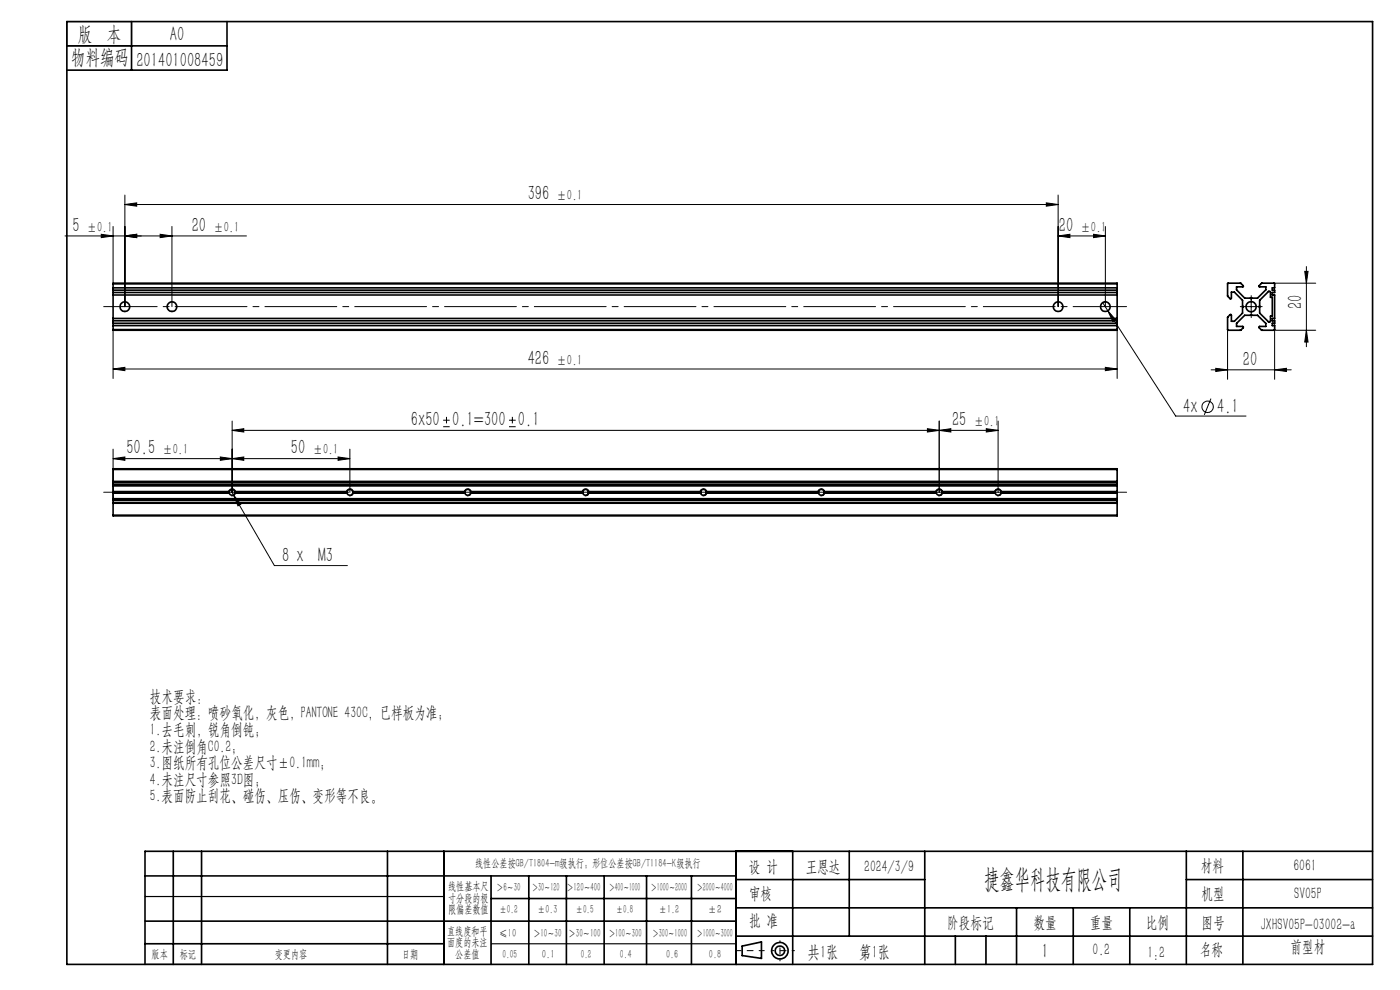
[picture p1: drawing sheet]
<svg xmlns="http://www.w3.org/2000/svg" width="297mm" height="210mm" viewBox="0 0 297 210" stroke-linecap="round" stroke-linejoin="round" font-family="sans-serif">
<g fill="none" stroke="#000" stroke-width=".21">
<path d="M13.8 50.1h38.5M21.5 49.7l2.5 .4-2.5 .3zM24 48v12.1M26.5 50.1l2.5-.4v.7zM26.5 43.4l2.5-.4v.7zM26.5 41.4v23.6M26.5 43.4h198M34 49.7l2.5 .4-2.5 .3zM36.5 48v17M222 43l2.5 .4-2.5 .3zM224.5 50.1l2.5-.4v.7zM224.5 50.1h10"/>
<path d="M224.5 41.4v23.6M232 49.7l2.5 .4-2.5 .3zM234.5 48v17M276.8 57.6h.7l-.4 2.5zM277.1 56.5v17M24 78.3l2.5-.4v.7zM24 70.1v10.2M24 78.3h213M233.9 64.2l1.1 1.7M234.5 77.9l2.5 .4-2.5 .3zM235 65.9l1.7 1.9-.6 .4zM235 65.9l14.4 22.4h14.9"/>
<path d="M237 70.1v10.2M256.9 78.4h17M257.9 78.1l2.5 .3-2.5 .4zM260.4 69.9v10.6M264.2 65h2.5M265.4 63.8v2.5M270.3 70.1h8.8M270.3 60.1h8.8M270.4 78.4l2.5-.3v.7zM270.4 67.5v13M277.1 70.1l.4 2.5h-.7zM24 97.3l2.5-.4v.7z"/>
<path d="M24 95.3v10.8M24 97.3h50.2M46.7 96.9l2.5 .4-2.5 .3zM49.2 97.3l2.5-.4v.7zM49.2 91.3l2.5-.4v.7zM49.2 89.3v15.1M71.7 96.9l2.5 .4-2.5 .3zM74.2 95.3v9.1M94 90.5h1.4M94 89.1h1.4M94.7 88.4v1.4M108 90.5h1.4"/>
<path d="M108 89.1h1.4M108.7 88.4v1.4M196.7 90.9l2.5 .4-2.5 .3zM199.2 91.3l2.5-.4v.7zM199.2 89.3v15.1M209.2 90.9l2.5 .4-2.5 .3zM211.7 91.3h-162.5M211.7 89.3v15.1M256.9 84.6l-1.4 3.4M48.5 104.6a.75 .75 0 0 1 .7-.9 .75 .75 0 0 1 .8 .8 .75 .75 0 0 1-1 .7M48.9 103.9l.6 1.1M49.5 105l1.6 2-.6 .3z"/>
<path d="M49.5 105l8.7 15h15.5M73.5 104.6a.74 .74 0 0 1 .7-.9 .74 .74 0 0 1 .8 .8 .74 .74 0 0 1-1 .7M98.5 104.6a.75 .75 0 0 1 .7-.9 .75 .75 0 0 1 .8 .8 .75 .75 0 0 1-1 .7M123.5 104.6a.75 .75 0 0 1 .7-.9 .75 .75 0 0 1 .8 .8 .75 .75 0 0 1-1 .7M148.5 104.6a.74 .74 0 0 1 .7-.9 .74 .74 0 0 1 .8 .8 .74 .74 0 0 1-1 .7M173.5 104.6a.75 .75 0 0 1 .7-.9 .75 .75 0 0 1 .8 .8 .75 .75 0 0 1-1 .7M198.5 104.6a.75 .75 0 0 1 .7-.9 .75 .75 0 0 1 .8 .8 .75 .75 0 0 1-1 .7M211 104.6a.75 .75 0 0 1 .7-.9 .75 .75 0 0 1 .8 .8 .75 .75 0 0 1-1 .7"/>
<circle cx="256.2" cy="86.3" r="1.2"/>
</g>
<g fill="none" stroke="#000" stroke-width=".35">
<path d="M14.2 4.6h277v200h-277zM14.2 9.7h34M27.9 4.6v10.3M48.2 4.6v10.3h-34M24 60.2v-.1h213v.1M24 69.9v.2h213v-.2M24 60.2h213M24 61.1h213M24 60.2v9.7M24 62.6h213M24 67.5h213M24 61.6h213"/>
<path d="M24 62h213M24 69.1h213M24 69.9h213M24 68.6h213M24 68h213M237 60.2v9.7M260.5 60.1h2.7l.6 .7h-1.5v.7l1.8 1.7h1.2l.1 .2 .2-.2h1.2l1.7-1.7v-.7h-1.4v-.2l.6-.5h2.7v1h-.5v.5h.5v.4h-.5v.6h.5v4.9h-.5v.5h.5v.6h-.5v.5h.5l-.1 1h-2.6l-.6-.6v-.2l1.4-.1v-.6l-1.7-1.7h-1.2l-.2-.2-.1 .2h-1.2l-1.8 1.7v.6l1.5 .1-.6 .8-2.7-.1-.1-2.7 .7-.6 .1 1.4h.7l1.7-1.7v-1.2l.1-.2-.1-.1v-1.2l-1.7-1.7h-.7v1.4h-.2l-.6-.6zM269.1 61.8h.2l.2 .1v1.2h.4v4h-.4v1a.24 .24 0 0 1-.1 .2 .24 .24 0 0 1-.3 0l-1.9-1.9v-1.2l-.1-.2 .1-.1v-1.2zM24 99.6v-.2h213v.2M24 99.6v2.5M24 99.6h213M237 99.6v2.5"/>
<path d="M24 102.1v.1M24 109.3v.1h213v-.1M24 106.6v.1M24 102.8h213zM24 106.1h.1M24 102.2v3.9M24 106.1v.5M24 106.7v2.6M24 106.1h213M24 102.1h213M24 102.2h213M24 109.3h213"/>
<path d="M24 106.6h213M24 106.7h213M24 103.1h213M24 105.8h213M24 104.3h24.6M24 104.6h24.6M24 104.4h24.6M48.6 104.3a.64 .64 0 0 1 .6-.5 .64 .64 0 0 1 .6 .5M48.6 104.6a.64 .64 0 0 0 .6 .4 .64 .64 0 0 0 .6-.4M48.6 104.4v.2M48.6 104.3v.1M49.8 104.4v.2"/>
<path d="M49.8 104.3v.1M49.8 104.3h23.8M49.8 104.6h23.8M49.8 104.4h23.8M73.6 104.4v.2M73.6 104.3a.62 .62 0 0 1 .6-.5 .62 .62 0 0 1 .6 .5M73.6 104.6a.62 .62 0 0 0 .6 .4 .62 .62 0 0 0 .6-.4M73.6 104.3v.1M74.8 104.3l.1 .1M74.8 104.3h23.8M74.8 104.6h23.8M74.9 104.4l-.1 .2"/>
<path d="M74.9 104.4h23.7M98.6 104.4v.2M98.6 104.3a.62 .62 0 0 1 .6-.5 .62 .62 0 0 1 .6 .5M98.6 104.6a.62 .62 0 0 0 .6 .4 .62 .62 0 0 0 .6-.4M98.6 104.3v.1M99.8 104.3l.1 .1M99.8 104.3h23.8M99.8 104.6h23.8M99.9 104.4l-.1 .2M99.9 104.4h23.7M123.6 104.3a.64 .64 0 0 1 .6-.5 .64 .64 0 0 1 .6 .5M123.6 104.6a.64 .64 0 0 0 .6 .4 .64 .64 0 0 0 .6-.4"/>
<path d="M123.6 104.4v.2M123.6 104.3v.1M124.8 104.4v.2M124.8 104.3v.1M124.8 104.3h23.8M124.8 104.6h23.8M124.8 104.4h23.8M148.6 104.4v.2M148.6 104.3a.62 .62 0 0 1 .6-.5 .62 .62 0 0 1 .6 .5M148.6 104.6a.62 .62 0 0 0 .6 .4 .62 .62 0 0 0 .6-.4M148.6 104.3v.1M149.8 104.3l.1 .1"/>
<path d="M149.8 104.3h23.8M149.8 104.6h23.8M149.9 104.4l-.1 .2M149.9 104.4h23.7M173.6 104.4v.2M173.6 104.3a.62 .62 0 0 1 .6-.5 .62 .62 0 0 1 .6 .5M173.6 104.6a.62 .62 0 0 0 .6 .4 .62 .62 0 0 0 .6-.4M173.6 104.3v.1M174.8 104.3l.1 .1M174.8 104.3h23.8M174.8 104.6h23.8M174.9 104.4l-.1 .2"/>
<path d="M174.9 104.4h23.7M198.6 104.3a.64 .64 0 0 1 .6-.5 .64 .64 0 0 1 .6 .5M198.6 104.6a.64 .64 0 0 0 .6 .4 .64 .64 0 0 0 .6-.4M198.6 104.3v.1M198.6 104.4v.2M199.8 104.3v.1M199.8 104.4v.2M199.8 104.3h11.3M199.8 104.6h11.3M199.8 104.4h11.3M211.1 104.4v.2M211.1 104.3a.62 .62 0 0 1 .6-.5 .62 .62 0 0 1 .6 .5"/>
<path d="M211.1 104.6a.62 .62 0 0 0 .6 .4 .62 .62 0 0 0 .6-.4M211.1 104.3v.1M212.3 104.3l.1 .1M212.3 104.3h24.7M212.3 104.6h24.7M212.4 104.4l-.1 .2M212.4 104.4h24.6M237 102.1v.1M237 106.6v.1M237 106.1h.1M237 102.2v3.9M237 106.1v.5"/>
<path d="M237 106.7v2.6M30.8 195.4h125.4M30.8 185.8h125.4M36.8 180.6v24M42.8 180.6v24M82.2 180.6v24M94.2 180.6v24M104.2 185.8v18.8M104.2 190.6h52M112.2 185.8v18.8M120.2 185.8v18.8M128.2 185.8v18.8"/>
<path d="M137.2 185.8v18.8M146.7 185.8v18.8M156.2 180.6v24M156.2 186.6h40M156.2 198.6h135M156.2 192.6h135M168.2 180.6v24M180.2 180.6v18M196.2 180.6v24M202.7 198.6v6M209.2 198.6v6M215.7 192.6v12"/>
<path d="M227.7 192.6v12M239.7 192.6v12M251.7 186.6h39.5M251.7 180.6v24M263.7 180.6v24M291.2 180.6h-260.4v24M30.8 200.2h63.4M157.4 200.7l4.1-.9v3.5l-4.1-.6z"/>
<circle cx="26.5" cy="65" r="1.03"/>
<circle cx="36.5" cy="65.1" r="1.01"/>
<circle cx="224.5" cy="65" r="1.03"/>
<circle cx="234.5" cy="65" r="1.03"/>
<circle cx="265.4" cy="65.1" r="1.08"/>
<circle cx="165.5" cy="201.7" r="1.74"/>
<circle cx="165.5" cy="201.7" r="1"/>
</g>
<path d="M239 65h-217M239 104.4h-217" fill="none" stroke="#000" stroke-width=".21" stroke-dasharray="15.2 1.3 1.3 1.3" stroke-dashoffset="3.9"/>
<path d="M264.2 65h-1.1M265.4 63.8v-1.1M265.4 66.3v1.1M266.7 65h1.1" fill="none" stroke="#000" stroke-width=".21" stroke-dasharray="15.2 1.3 1.3 1.3"/>
<path d="M162.1 201.7h-6" fill="none" stroke="#000" stroke-width=".21" stroke-dasharray="15.2 1.3 1.3 1.3" stroke-dashoffset="14.1"/>
<path d="M168.5 201.7h-4.8" fill="none" stroke="#000" stroke-width=".21" stroke-dasharray="15.2 1.3 1.3 1.3" stroke-dashoffset="14.7"/>
<path d="M165.5 199.6v4.2" fill="none" stroke="#000" stroke-width=".21" stroke-dasharray="15.2 1.3 1.3 1.3" stroke-dashoffset="15"/>
<path d="M14.2 4.6h13.7v5.1h-13.7zM30.8 190.2h63.4M30.8 204.6h63.4M104.2 200.2h52" fill="none" stroke="#000" stroke-width=".25"/>
<g fill="#000">
<path d="M26.5 50.1l2.5-.4v.7zM21.5 49.7l2.5 .4-2.5 .3zM234.5 77.9l2.5 .4-2.5 .3zM24 78.3l2.5-.4v.7zM222 43l2.5 .4-2.5 .3zM26.5 43.4l2.5-.4v.7zM232 49.7l2.5 .4-2.5 .3zM224.5 50.1l2.5-.4v.7zM46.7 96.9l2.5 .4-2.5 .3zM24 97.3l2.5-.4v.7z"/>
<path d="M26.5 50.1l2.5-.4v.7zM34 49.7l2.5 .4-2.5 .3zM235 65.9l1.1 2.3 .6-.4zM49.2 97.3l2.5-.4v.7zM71.7 96.9l2.5 .4-2.5 .3zM49.2 91.3l2.5-.4v.7zM196.7 90.9l2.5 .4-2.5 .3zM49.5 105l1 2.3 .6-.3z"/>
<path d="M257.9 78.1l2.5 .3-2.5 .4zM270.4 78.4l2.5-.3v.7z"/>
<path d="M277.1 70.1l.4 2.5h-.7zM276.8 57.6h.7l-.4 2.5z"/>
<path d="M209.2 90.9l2.5 .4-2.5 .3zM199.2 91.3l2.5-.4v.7z"/>
</g>
<text font-size="5.6" x="208.8" y="188.3">捷鑫华科技有限公司</text>
<g font-size="4.4">
<text x="16.5" y="8.6">版 本</text>
<text x="36.1" y="8.6">A0</text>
<text x="15.1" y="13.7">物料编码</text>
<text x="28.9" y="14.2">201401008459</text>
<text x="112" y="42.5">396</text>
<text x="15.4" y="49.2">5</text>
<text x="40.7" y="49.2">20</text>
<text x="224.6" y="49.2">20</text>
<text x="276.3" y="65.6" transform="rotate(-90 276.3 65.6)">20</text>
<text x="112" y="77.4">426</text>
<text x="263.7" y="77.6">20</text>
<text x="251" y="87.6">4x</text>
<text x="258.2" y="87.6">4.1</text>
<text x="87.2" y="90.4">6x50</text>
<text x="95.9" y="90.4">0.1=300</text>
<text x="109.9" y="90.4">0.1</text>
<text x="202" y="90.4">25</text>
<text x="26.8" y="96.4">50.5</text>
<text x="61.7" y="96.4">50</text>
<text x="59.8" y="119.1">8 x M3</text>
<text x="221" y="203.2">1</text>
</g>
<g font-size="3.8">
<text x="171.3" y="203.2">共1张</text>
<text x="182.3" y="203.2">第1张</text>
</g>
<g font-size="3.5">
<text x="31.8" y="148.8">技术要求：</text>
<text x="31.8" y="152.4">表面处理：喷砂氧化，灰色，PANTONE 430C，已样板为准；</text>
<text x="31.8" y="155.9">1.去毛刺，锐角倒钝；</text>
<text x="31.8" y="159.4">2.未注倒角C0.2；</text>
<text x="31.8" y="163">3.图纸所有孔位公差尺寸±0.1mm；</text>
<text x="31.8" y="166.5">4.未注尺寸参照3D图；</text>
<text x="31.8" y="170">5.表面防止刮花、碰伤、压伤、变形等不良。</text>
<text x="158.9" y="184.9">设 计</text>
<text x="170.9" y="184.9">王恩达</text>
<text x="183.4" y="184.9">2024/3/9</text>
<text x="254.7" y="184.7">材料</text>
<text x="274.4" y="184.7">6061</text>
<text x="158.9" y="190.8">审核</text>
<text x="254.9" y="190.7">机型</text>
<text x="274.6" y="190.8">SV05P</text>
<text x="158.9" y="196.5">批 准</text>
<text x="200.9" y="196.9">阶段标记</text>
<text x="219.3" y="196.9">数量</text>
<text x="231.2" y="196.9">重量</text>
<text x="243.1" y="196.9">比例</text>
<text x="254.9" y="196.9">图号</text>
<text x="267.4" y="197.3">JXHSV05P-03002-a</text>
<text x="231.8" y="202.5">0.2</text>
<text x="243.4" y="203.2">1:2</text>
<text x="254.5" y="202.5">名称</text>
<text x="273.8" y="201.8">前型材</text>
</g>
<g font-size="3.1">
<text x="118.1" y="42.5">±0.1</text>
<text x="18.4" y="49.2">±0.1</text>
<text x="45.3" y="49.2">±0.1</text>
<text x="229.2" y="49.2">±0.1</text>
<text x="118.1" y="77.4">±0.1</text>
<text x="206.6" y="90.4">±0.1</text>
<text x="34.5" y="96.4">±0.1</text>
<text x="66.3" y="96.4">±0.1</text>
</g>
<g font-size="2.5">
<text x="100.8" y="184">线性公差按GB/T1804-m级执行；形位公差按GB/T1184-K级执行</text>
<text x="95.1" y="188.8">线性基本尺</text>
<text x="95.1" y="191.3">寸分段的极</text>
<text x="105.3" y="189.1">＞6～30</text>
<text x="112.9" y="189.1">＞30～120</text>
<text x="120.2" y="188.9">＞120～400</text>
<text x="129.2" y="188.9">＞400～1000</text>
<text x="138.1" y="189.1">＞1000～2000</text>
<text x="147.8" y="189.1">＞2000～4000</text>
<text x="95.1" y="193.8">限偏差数值</text>
<text x="105.9" y="193.8">±0.2</text>
<text x="114.1" y="193.8">±0.3</text>
<text x="122.2" y="193.8">±0.5</text>
<text x="130.7" y="193.8">±0.8</text>
<text x="139.8" y="193.8">±1.2</text>
<text x="150.2" y="193.8">±2</text>
<text x="32.2" y="203.2">版本</text>
<text x="38.1" y="203.2">标记</text>
<text x="58.3" y="203.2">变更内容</text>
<text x="85.3" y="203.2">日期</text>
<text x="94.8" y="198.3">直线度和平</text>
<text x="94.8" y="200.7">面度的未注</text>
<text x="96.6" y="203.2">公差值</text>
<text x="105.9" y="198.7">≤10</text>
<text x="106.6" y="203.2">0.05</text>
<text x="113.2" y="198.7">＞10～30</text>
<text x="115" y="203.2">0.1</text>
<text x="120.6" y="198.7">＞30～100</text>
<text x="123.2" y="203.2">0.2</text>
<text x="129.1" y="198.7">＞100～300</text>
<text x="131.5" y="203.2">0.4</text>
<text x="138.4" y="198.7">＞300～1000</text>
<text x="141.3" y="203.2">0.6</text>
<text x="147.8" y="198.7">＞1000～3000</text>
<text x="150.4" y="203.2">0.8</text>
</g>
</svg>
